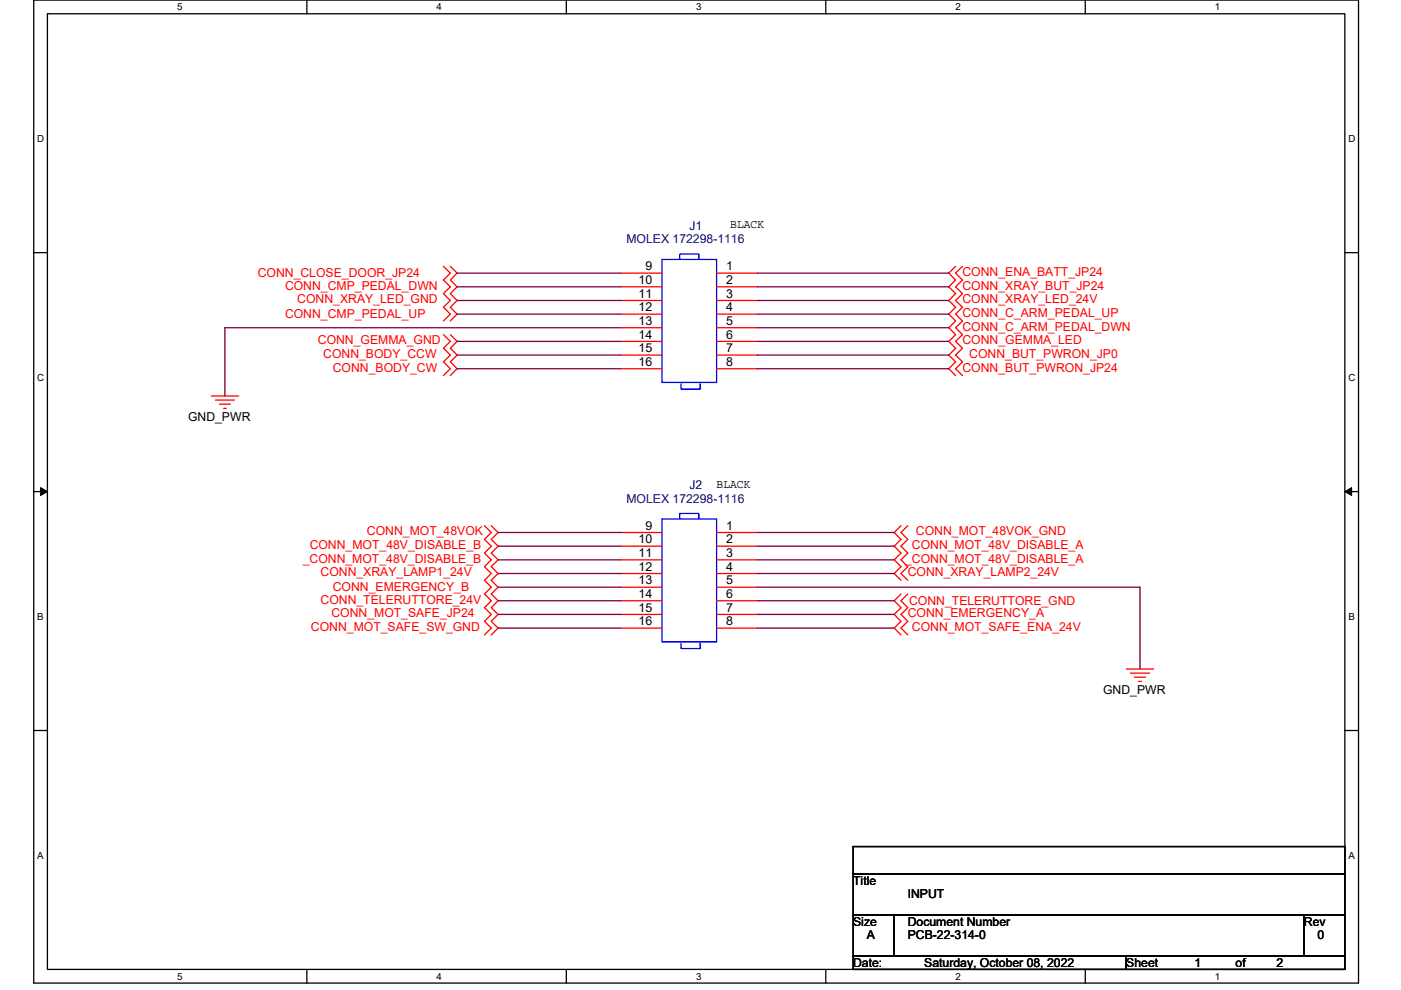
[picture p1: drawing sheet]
<svg xmlns="http://www.w3.org/2000/svg" width="297mm" height="210mm" viewBox="0 0 297 210" stroke-linecap="round" stroke-linejoin="round" font-family="sans-serif">
<path d="M7.2 0h280.8v208.5h-280.8zM10.1 2.9h275v202.7h-275z" fill="none" stroke="#000" stroke-width=".28"/>
<g fill="#fff">
<path d="M37.5 .3h1.2v2.3h-1.2z"/>
<path d="M37.5 205.9h1.2v2.3h-1.2z"/>
</g>
<path d="M65.1 0v2.9M65.1 205.6v2.9" fill="none" stroke="#000" stroke-width=".28"/>
<g fill="#fff">
<path d="M92.6 .3h1.1v2.3h-1.1z"/>
<path d="M92.6 205.9h1.1v2.3h-1.1z"/>
</g>
<path d="M120.1 0v2.9M120.1 205.6v2.9" fill="none" stroke="#000" stroke-width=".28"/>
<g fill="#fff">
<path d="M147.6 .3h1.1v2.3h-1.1z"/>
<path d="M147.6 205.9h1.1v2.3h-1.1z"/>
</g>
<path d="M175.1 0v2.9M175.1 205.6v2.9" fill="none" stroke="#000" stroke-width=".28"/>
<g fill="#fff">
<path d="M202.6 .3h1.1v2.3h-1.1z"/>
<path d="M202.6 205.9h1.1v2.3h-1.1z"/>
</g>
<path d="M230.1 0v2.9M230.1 205.6v2.9" fill="none" stroke="#000" stroke-width=".28"/>
<g fill="#fff">
<path d="M257.6 .3h1.2v2.3h-1.2z"/>
<path d="M257.6 205.9h1.2v2.3h-1.2z"/>
<path d="M7.9 28.3h1.5v2.3h-1.5z"/>
<path d="M285.9 28.3h1.5v2.3h-1.5z"/>
<path d="M7.9 78.9h1.5v2.3h-1.5z"/>
<path d="M285.9 78.9h1.5v2.3h-1.5z"/>
</g>
<path d="M7.2 53.6h2.9M285.1 53.6h2.9" fill="none" stroke="#000" stroke-width=".28"/>
<g fill="#fff">
<path d="M7.9 129.6h1.4v2.3h-1.4z"/>
<path d="M285.9 129.6h1.3v2.3h-1.3z"/>
</g>
<path d="M7.2 104.3h2.9M285.1 104.3h2.9" fill="none" stroke="#000" stroke-width=".28"/>
<path d="M8.6 103.4l1.5 .9-1.5 .8zM285.1 104.3l1.5-.9v1.7z" fill="#000" stroke="#000" stroke-width=".21"/>
<g fill="#fff">
<path d="M7.9 180.3h1.4v2.3h-1.4z"/>
<path d="M285.9 180.3h1.4v2.3h-1.4z"/>
</g>
<path d="M7.2 154.9h2.9M285.1 154.9h2.9M180.9 179.6h104.2v5.7h-104.2zM180.9 185.3h104.2v8.7h-104.2zM180.9 194h8.7v8.7h-8.7zM189.6 194h86.9v8.7h-86.9zM276.5 194h8.6v8.7h-8.6zM180.9 202.7h57.9v2.9h-57.9zM238.8 202.7h46.3v2.9h-46.3z" fill="none" stroke="#000" stroke-width=".28"/>
<g fill="none" stroke="#f00" stroke-width=".28">
<path d="M94 56.5l1.5 1.4-1.5 1.5 1.5 1.4-1.5 1.5 1.5 1.4-1.5 1.5 1.5 1.4-1.5 1.5M95.5 56.5l1.4 1.4-1.4 1.5 1.4 1.4-1.4 1.5 1.4 1.4-1.4 1.5 1.4 1.4-1.4 1.5M131.7 57.9h8.7M151.9 57.9h8.7M202.6 56.5l-1.4 1.4 1.4 1.5-1.4 1.4 1.4 1.5-1.4 1.4 1.4 1.5-1.4 1.4 1.4 1.5-1.4 1.4 1.4 1.5-1.4 1.4 1.4 1.5-1.4 1.4 1.4 1.5-1.4 1.4 1.4 1.5M204.1 56.5l-1.5 1.4 1.5 1.5-1.5 1.4 1.5 1.5-1.5 1.4 1.5 1.5-1.5 1.4 1.5 1.5-1.5 1.4 1.5 1.5-1.5 1.4 1.5 1.5-1.5 1.4 1.5 1.5-1.5 1.4 1.5 1.5M94 71l1.5 1.4-1.5 1.5 1.5 1.4-1.5 1.5 1.5 1.4-1.5 1.5M95.5 71l1.4 1.4-1.4 1.5 1.4 1.4-1.4 1.5 1.4 1.4-1.4 1.5M131.7 63.7h8.7M131.7 69.5h8.7M131.7 75.3h8.7M131.7 60.8h8.7"/>
<path d="M131.7 66.6h8.7M131.7 72.4h8.7M131.7 78.2h8.7M151.9 63.7h8.7M151.9 69.5h8.7M151.9 75.3h8.7M151.9 60.8h8.7M151.9 66.6h8.7M151.9 72.4h8.7M151.9 78.2h8.7M44.8 84h5.8M45.7 84.9h4"/>
<path d="M46.5 85.7h2.3M47.4 86.6h.6M102.7 111.5l1.5 1.4-1.5 1.5 1.5 1.4-1.5 1.5 1.5 1.4-1.5 1.5 1.5 1.4-1.5 1.5 1.5 1.4-1.5 1.5 1.5 1.4-1.5 1.5 1.5 1.4-1.5 1.5 1.5 1.4-1.5 1.5M104.2 111.5l1.4 1.4-1.4 1.5 1.4 1.4-1.4 1.5 1.4 1.4-1.4 1.5 1.4 1.4-1.4 1.5 1.4 1.4-1.4 1.5 1.4 1.4-1.4 1.5 1.4 1.4-1.4 1.5 1.4 1.4-1.4 1.5M131.7 112.9h8.7M131.7 118.7h8.7M131.7 115.8h8.7M151.9 112.9h8.7M151.9 118.7h8.7M151.9 115.8h8.7M191 111.5l-1.4 1.4 1.4 1.5-1.4 1.4 1.4 1.5-1.4 1.4 1.4 1.5-1.4 1.4 1.4 1.5M192.5 111.5l-1.5 1.4 1.5 1.5-1.5 1.4 1.5 1.5-1.5 1.4 1.5 1.5-1.5 1.4 1.5 1.5"/>
<path d="M131.7 124.5h8.7M131.7 130.3h8.7M131.7 121.6h8.7M131.7 127.4h8.7M131.7 133.2h8.7M151.9 124.5h8.7M151.9 130.3h8.7M151.9 121.6h8.7M151.9 127.4h8.7M151.9 133.2h8.7M191 126l-1.4 1.4 1.4 1.5-1.4 1.4 1.4 1.5-1.4 1.4 1.4 1.5M192.5 126l-1.5 1.4 1.5 1.5-1.5 1.4 1.5 1.5-1.5 1.4 1.5 1.5"/>
<path d="M238.8 141.9h5.8M239.7 142.8h4M240.5 143.6h2.4M241.4 144.5h.6"/>
</g>
<path d="M140.4 55h11.5v26.1h-11.5zM144.1 55v-1.1h4.1v1.1M144.4 81.4v1.1h4.1v-1.1M140.4 110.1h11.5v26h-11.5zM144.1 110.1v-1.2h4.1v1.2M144.4 136.4v1.2h4.1v-1.2" fill="none" stroke="#00f" stroke-width=".28"/>
<g fill="none" stroke="#800040" stroke-width=".28">
<path d="M96.9 57.9h34.8M160.6 57.9h40.6M96.9 60.8h34.8M96.9 63.7h34.8M96.9 66.6h34.8M96.9 72.4h34.8M96.9 75.3h34.8M96.9 78.2h34.8M131.7 69.5h-84v14.5M160.6 60.8h40.6M160.6 63.7h40.6M160.6 66.6h40.6"/>
<path d="M160.6 69.5h40.6M160.6 72.4h40.6M160.6 75.3h40.6M160.6 78.2h40.6M105.6 115.8h26.1M105.6 118.7h26.1M105.6 112.9h26.1M160.6 112.9h29M160.6 115.8h29M160.6 118.7h29M105.6 127.4h26.1M105.6 121.6h26.1"/>
<path d="M105.6 124.5h26.1M105.6 130.3h26.1M105.6 133.2h26.1M160.6 124.5h81.1v17.4M160.6 121.6h29M160.6 127.4h29M160.6 130.3h29M160.6 133.2h29"/>
</g>
<g font-size="2.6" fill="#000080">
<text x="132.8" y="51.6">MOLEX 172298-1116</text>
<text x="146.2" y="48.7">J1</text>
<text x="132.8" y="106.6">MOLEX 172298-1116</text>
<text x="146.2" y="103.7">J2</text>
</g>
<g font-size="2.6">
<text x="154.8" y="48.5">BLACK</text>
<text x="136.9" y="57.3">9</text>
<text x="154" y="57.3">1</text>
<text x="135.4" y="63.1">11</text>
<text x="135.4" y="60.2">10</text>
<text x="154" y="63.1">3</text>
<text x="154" y="60.2">2</text>
<text x="135.4" y="68.9">13</text>
<text x="135.4" y="66">12</text>
<text x="135.4" y="71.8">14</text>
<text x="154" y="68.9">5</text>
<text x="154" y="66">4</text>
<text x="154" y="71.8">6</text>
<text x="135.4" y="74.7">15</text>
<text x="135.4" y="77.6">16</text>
<text x="154" y="74.7">7</text>
<text x="154" y="77.6">8</text>
<text x="39.9" y="89.2">GND_PWR</text>
<text x="151.9" y="103.5">BLACK</text>
<text x="136.9" y="112.4">9</text>
<text x="154" y="112.4">1</text>
<text x="135.4" y="118.2">11</text>
<text x="135.4" y="115.3">10</text>
<text x="154" y="118.2">3</text>
<text x="154" y="115.3">2</text>
<text x="135.4" y="124">13</text>
<text x="135.4" y="121.1">12</text>
<text x="154" y="124">5</text>
<text x="154" y="121.1">4</text>
<text x="135.4" y="129.7">15</text>
<text x="135.4" y="126.8">14</text>
<text x="154" y="129.7">7</text>
<text x="154" y="126.8">6</text>
<text x="135.4" y="132.6">16</text>
<text x="154" y="132.6">8</text>
<text x="233.9" y="147.1">GND_PWR</text>
<text x="180.9" y="187.7">Title</text>
<text x="192.5" y="190.6">INPUT</text>
<text x="180.9" y="196.4">Size</text>
<text x="192.5" y="196.4">Document Number</text>
<text x="276.5" y="196.4">Rev</text>
<text x="183.8" y="199.3">A</text>
<text x="192.5" y="199.3">PCB-22-314-0</text>
<text x="279.3" y="199.3">0</text>
<text x="180.9" y="205">Date:</text>
<text x="196" y="205">Saturday, October 08, 2022</text>
<text x="238.8" y="205">Sheet</text>
<text x="253.3" y="205">1</text>
<text x="262" y="205">of</text>
<text x="270.7" y="205">2</text>
</g>
<g font-size="2.6" fill="#f00">
<text x="54.6" y="58.8">CONN_CLOSE_DOOR_JP24</text>
<text x="204.1" y="58.5">CONN_ENA_BATT_JP24</text>
<text x="60.4" y="61.4">CONN_CMP_PEDAL_DWN</text>
<text x="63" y="64.3">CONN_XRAY_LED_GND</text>
<text x="204.1" y="61.4">CONN_XRAY_BUT_JP24</text>
<text x="204.1" y="64.3">CONN_XRAY_LED_24V</text>
<text x="60.4" y="67.5">CONN_CMP_PEDAL_UP</text>
<text x="204.1" y="67.2">CONN_C_ARM_PEDAL_UP</text>
<text x="204.1" y="70.1">CONN_C_ARM_PEDAL_DWN</text>
<text x="67.4" y="73">CONN_GEMMA_GND</text>
<text x="68.5" y="75.9">CONN_BODY_CCW</text>
<text x="204.1" y="73">CONN_GEMMA_LED</text>
<text x="205.5" y="75.9">CONN_BUT_PWRON_JP0</text>
<text x="70.6" y="78.8">CONN_BODY_CW</text>
<text x="204.1" y="78.8">CONN_BUT_PWRON_JP24</text>
<text x="77.8" y="113.5">CONN_MOT_48VOK</text>
<text x="194.2" y="113.5">CONN_MOT_48VOK_GND</text>
<text x="64.2" y="119.3">_CONN_MOT_48V_DISABLE_B</text>
<text x="65.7" y="116.4">CONN_MOT_48V_DISABLE_B</text>
<text x="191.9" y="119.3">_CONN_MOT_48V_DISABLE_A</text>
<text x="193.3" y="116.4">CONN_MOT_48V_DISABLE_A</text>
<text x="68" y="122.2">CONN_XRAY_LAMP1_24V</text>
<text x="70.6" y="125.4">CONN_EMERGENCY_B</text>
<text x="192.5" y="122.2">CONN_XRAY_LAMP2_24V</text>
<text x="68" y="128">CONN_TELERUTTORE_24V</text>
<text x="70.3" y="130.9">CONN_MOT_SAFE_JP24</text>
<text x="192.5" y="130.9">CONN_EMERGENCY_A</text>
<text x="192.8" y="128.3">CONN_TELERUTTORE_GND</text>
<text x="65.9" y="133.8">CONN_MOT_SAFE_SW_GND</text>
<text x="193.3" y="133.8">CONN_MOT_SAFE_ENA_24V</text>
</g>
<g font-size="2.1">
<text x="37.5" y="2.2">5</text>
<text x="92.6" y="2.2">4</text>
<text x="147.6" y="2.2">3</text>
<text x="202.6" y="2.2">2</text>
<text x="257.6" y="2.2">1</text>
<text x="7.9" y="30.1">D</text>
<text x="285.9" y="30.1">D</text>
<text x="7.9" y="80.8">C</text>
<text x="285.9" y="80.8">C</text>
<text x="7.9" y="131.4">B</text>
<text x="285.9" y="131.4">B</text>
<text x="7.9" y="182.1">A</text>
<text x="285.9" y="182.1">A</text>
<text x="37.5" y="207.8">5</text>
<text x="92.6" y="207.8">4</text>
<text x="147.6" y="207.8">3</text>
<text x="202.6" y="207.8">2</text>
<text x="257.6" y="207.8">1</text>
</g>
</svg>
